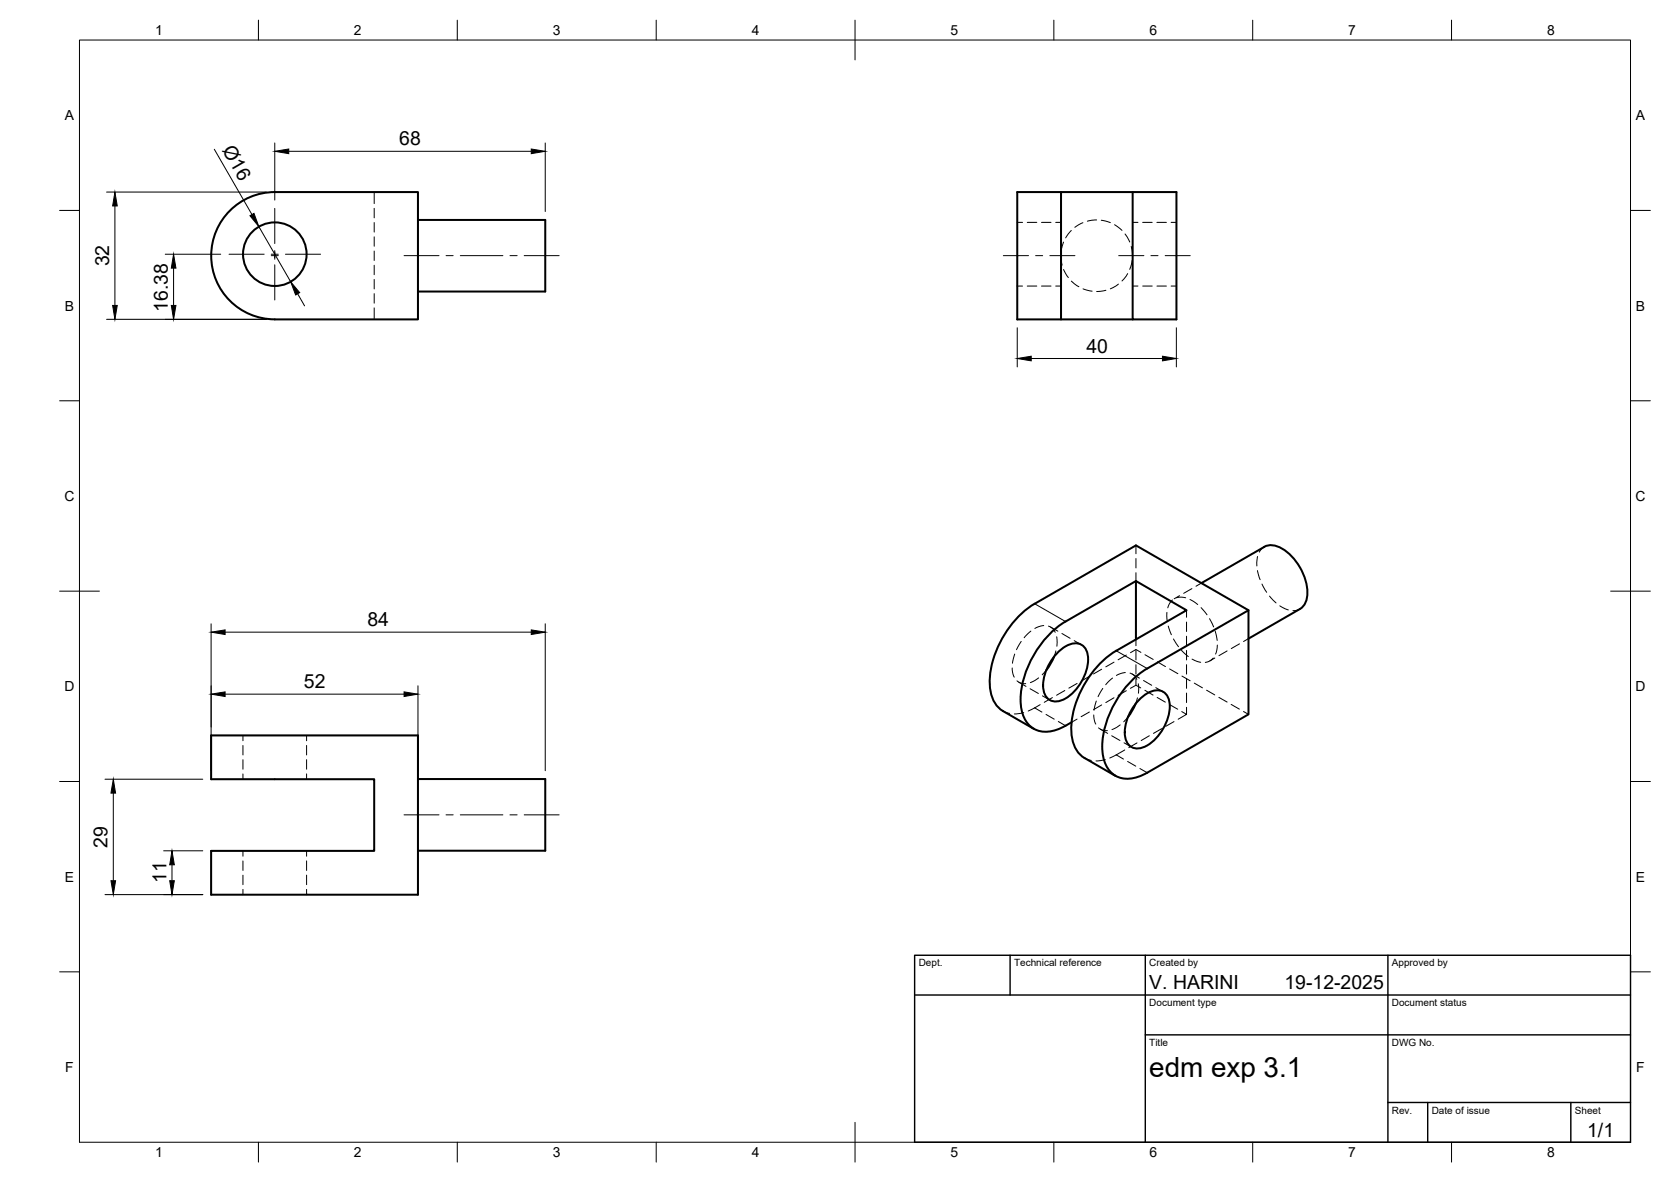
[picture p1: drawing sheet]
<svg xmlns="http://www.w3.org/2000/svg" width="420mm" height="297mm" viewBox="0 0 420 297" stroke-linecap="round" stroke-linejoin="round" font-family="sans-serif">
<!-- layer: Visible -->
<g fill="none" stroke="#000" stroke-width=".51">
<path d="M57.8 53a15.9 15.9 0 0 1 11.3-4.7h36v32l-36-.1a16 16 0 0 1-14.8-9.8 16 16 0 0 1 3.5-17.4zM105.1 55.3h32v18h-32M255.8 48.3h11v32h-11zM266.8 48.3h29v32h-11v-32M266.8 80.3h18M260.2 151.7l25.4-14.6 28.3 16.3M260.2 151.7a24.6 24.6 0 0 0-11.3 20.9 7.6 7.6 0 0 0 3.3 6.1M267.9 156.2l17.7-10.2 12.7 7.4-17.6 10.1M267.9 156.2a25 25 0 0 0-11.3 19.6 8.2 8.2 0 0 0 3.3 7.3 7.8 7.8 0 0 0 8-.7l1.5-.9M285.6 146v14.7M302.1 146.5l15.8-9.1a4.8 4.8 0 0 1 4.9 .7 13.5 13.5 0 0 1 5.8 12.3 3.8 3.8 0 0 1-1.7 2.6M326.9 153l-13 7.5"/>
<path d="M252.2 178.7l7.7 4.5M265 165l-.8 1.8-1.1 1.6M266.3 163.6a5.2 5.2 0 0 1 5.6-1.6 4.5 4.5 0 0 1 1.6 4.7 12.3 12.3 0 0 1-6.5 9.3 3.2 3.2 0 0 1-4.6-2.7 12.1 12.1 0 0 1 3.9-9.7zM280.7 163.5a24.6 24.6 0 0 0-11.3 20.9 7.6 7.6 0 0 0 3.3 6.1l7.8 4.5M285.5 176.9l-.8 1.7-1.1 1.6M286.8 175.5a5.2 5.2 0 0 1 5.7-1.7 4.5 4.5 0 0 1 1.6 4.7 12.3 12.3 0 0 1-6.6 9.3 3.2 3.2 0 0 1-4.6-2.7 12.1 12.1 0 0 1 3.9-9.6zM288.5 168a25 25 0 0 0-11.4 19.6 8.2 8.2 0 0 0 3.4 7.3 7.8 7.8 0 0 0 8-.7l25.4-14.7v-26.1l-25.4 14.6M53.1 184.8h52v40h-52v-11h41v-18h-41zM105.1 195.8h32v18h-32"/>
<circle cx="69.1" cy="63.9" r="8"/>
</g>
<!-- layer: Hidden -->
<g fill="none" stroke="#000" stroke-width=".25">
<path d="M94.1 48.3v2.9M94.1 52.4v2.3M94.1 55.9v2.4M94.1 59.5v2.4M255.8 55.9h1.3M258.3 55.9h2.4M261.9 55.9h2.4M265.5 55.9h1.3M269.4 57.9l-1.5 1.9M272.3 56l-2 1.1M275.7 55.3l-2.3 .3M276.9 55.4l2.3 .6"/>
<path d="M280.2 56.5l1.9 1.4M282.9 58.8l1.2 2M284.8 55.9h1.3M287.3 55.9h2.4M290.9 55.9h2.4M294.5 55.9h1.3M94.1 63.1v2.4M94.1 66.7v2.3M94.1 70.2v2.4M94.1 73.8v2.4M94.1 77.4v2.9M255.8 71.9h1.3"/>
<path d="M258.3 71.9h2.4M261.9 71.9h2.4M265.5 71.9h1.3M266.7 64.3l.4 2.3M267.4 60.8l-.6 2.3M267.4 67.7l1.2 2.1M269.4 70.6l1.9 1.5M272.3 72.6l2.3 .6M278.1 72.9l-2.4 .4M281.2 71.4l-2 1.2M283.5 68.8l-1.4 1.8M284.4 61.9l.3 2.4"/>
<path d="M284.7 65.4l-.6 2.3M284.8 71.9h1.3M287.3 71.9h2.4M290.9 71.9h2.4M294.5 71.9h1.3M285.6 137.1v2.1M316.2 139.9l-.2 2.3M317.9 137.4l-.8 .7-.4 .7M259.2 158.6l-1.7 1.7M262.4 157.2l-1.2 .3-1 .4M263.6 157.3l1 .5 .7 1.1M264.1 157.6l1.9 1"/>
<path d="M267 159.2l2.1 1.2M285.6 140.4v2.3M285.6 143.9v2.1M293.4 153.9l.1 2.3M293.8 157.3l.7 2.2M294.8 150.8l-.8 .9-.4 1M295.8 150.2l1.3-.1 1 .1M296.6 149.7l-1.4 .8M298.3 153.4v1.7M298.3 156.3v2.4M298.3 159.9v2.4M299.2 150.7l2 1.2"/>
<path d="M299.7 147.9l-2.1 1.2M302 152.7l1.5 1.8M302.1 146.5l-1.4 .8M304.1 155.5l1.1 2.1M305.6 158.7l.4 2.2M316.2 143.4l.6 2.3M317.3 146.8l1.2 2.1M319.2 149.8l1.6 1.7M321.8 152.2l2.1 1.1M326.9 153l-1 .4h-.8M252.2 178.7l1.7 .6M254.5 167.9l.1 1 .4 1.3"/>
<path d="M255.1 164.4l-.5 2.3M255.7 171.1l.9 .5 1.3 .2M256.2 171.4l1.8 1.1M256.8 161.2l-1.2 2.1M257.4 179.1l-2.3 .3M259 173.1l2.1 1.2M261.2 170.4l-2.1 1.1M261.5 177.1l-3 1.6M262.1 174.9l1.8 1M263.1 168.4l-1.1 1.2M264.6 175.3l-2 1.2M265.5 163.6l-.5 1.5"/>
<path d="M265.7 160v2.4M267.7 173.5l-2 1.2M270.1 161l1.8 1M270.8 171.8l-2 1.1M273.9 170l-2 1.2M273.9 178.9l-2.1 1.2M275 179.7l.1 1 .4 1.3M275.7 176.2l-.6 2.3M277 168.2l-2 1.2M277 177.2l-2 1.1M277.3 173l-1.2 2.1M279.7 170.4l-1.7 1.7"/>
<path d="M280.1 175.4l-2.1 1.2M280.1 166.4l-2.1 1.2M283 169l-1.3 .3-1 .4M283.2 164.6l-2.1 1.2M283.2 173.6l-2.1 1.2M284.1 169.1l1 .6 .8 1M284.7 169.4l1.8 1M285.6 170.6v1.6l-1.4 .8M285.6 160.7v1.6M285.6 163.5v2.3M285.6 167v2.4M285.6 172.2l1.2 .7"/>
<path d="M286 175.4l-.5 1.5M286.2 171.8v2.4M286.9 163.9l-1.3-.7-1.4 .8M287.5 171l2.1 1.2M287.9 173.5l2 1.2M287.9 164.5l2.1 1.2M290.6 172.8l1.8 1M291 175.3l2 1.2M291 166.3l2.1 1.2M294 177l2.1 1.2M294.1 168.1l2.1 1.2M295.1 160.6l1.2 1.9"/>
<path d="M297.1 163.4l1.7 1.6M297.1 178.8l1.2 .7-2.1 1.2M297.2 169.9l2.1 1.2M298.3 163.5v2.3M298.3 167v2.4M298.3 170.6v2.4M298.3 174.2v2.4M298.3 177.7v1.8M299.7 165.6l2.2 .8M300.3 171.7l2 1.2M303.4 173.4l2 1.2M305.1 165.4l-.9 .7-1.1 .4"/>
<path d="M305.5 165.4l-1.3 .7M306.1 162.1l-.5 2.3M306.5 175.2l2 1.2M308.5 163.6l-2 1.2M309.6 177l2 1.2M311.7 161.8l-2.1 1.2M312.7 178.8l1.2 .7M313.9 160.5l-1.2 .7M61.1 184.8v1.3M61.1 187.3v2.4M61.1 190.9v2.4M61.1 194.5v1.3"/>
<path d="M77.1 184.8v1.3M77.1 187.3v2.4M77.1 190.9v2.4M77.1 194.5v1.3M270.8 180.7l-1.4 .8M272.7 190.5l1.7 .6M276.2 182.9l.9 .6 1.3 .1M276.7 183.2l1.8 1.1M277.9 190.9l-2.3 .3M279.5 184.9l2.1 1.2M281.7 182.2l-2.1 1.2M282.6 186.7l1.9 1"/>
<path d="M282.8 188.5l-3.8 2M283.6 180.2l-1 1.2M285.9 186.7l-2.1 1.2M289 184.9l-2.1 1.2M292.1 183.1l-2.1 1.2M295.2 181.3l-2.1 1.2M61.1 213.8v1.4M61.1 216.4v2.3M61.1 219.9v2.4M77.1 213.8v1.4M77.1 216.4v2.3M77.1 219.9v2.4"/>
<path d="M61.1 223.5v1.3M77.1 223.5v1.3"/>
</g>
<!-- layer: Hidden Narrow -->
<path d="M260.2 177.9l1.8 1.1M263 179.5l2.1 1.2M266.1 181.3l1.8 1.1M280.7 189.7l1.8 1.1M283.5 191.4l2.1 1.1M286.6 193.1l1.9 1.1" fill="none" stroke="#000" stroke-width=".25"/>
<!-- layer: Visible Narrow -->
<path d="M260.2 151.7l7.7 4.5M280.7 163.5l7.8 4.5" fill="none" stroke="#000" stroke-width=".25"/>
<!-- layer: BORDER -->
<g fill="none" stroke="#000" stroke-width=".25">
<path d="M20 10.1h390v276.9h-390zM65 5.1v5M115 5.1v5M165 5.1v5M215 5.1v10M265 5.1v5M315 5.1v5M365 5.1v5M15 52.9h5M410 52.9h5M15 100.7h5M410 100.7h5"/>
<path d="M15 148.6h10M405 148.6h10M15 196.4h5M410 196.4h5M15 244.2h5M410 244.2h5M65 287v5M115 287v5M165 287v5M215 282.1v9.9M265 287v5M315 287v5"/>
<path d="M365 287v5"/>
</g>
<!-- layer: TITLEBLOCK -->
<path d="M230 240.1h180v46.9h-180zM230 250h180M254 240.1v9.9M288 240.1v46.9M349 240.1v46.9M288 260.1h122M349 277.1h61M359 277.1v9.9M395 277.1v9.9" fill="none" stroke="#000" stroke-width=".36"/>
<!-- layer: Smart Centers -->
<g fill="none" stroke="#000" stroke-width=".25">
<path d="M69.1 52.4v8.8M57.6 63.9h8.8M68.2 64.2h1.8M68.2 63.9h1.8M69.1 63v2.2M69.1 66.6v8.8M71.8 63.9h8.8M101.6 64.2h8.8M112.2 64.2h1.7M115.7 64.2h10.7M128.2 64.2h1.8M131.8 64.2h8.8"/>
<path d="M252.3 64.2h6.3M260.4 64.2h1.8M264 64.2h6.3M281.3 64.2h6.3M289.4 64.2h1.8M293 64.2h6.3M101.6 204.8h8.8M112.2 204.8h1.7M115.7 204.8h10.7M128.2 204.8h1.8M131.8 204.8h8.8"/>
</g>
<!-- layer: FD_Dimensions -->
<g fill="none" stroke="#000" stroke-width=".25">
<path d="M53.9 37.5l9.5 16.4M69.1 35.9v14.4M72.6 38h61M137.1 35.9v17.3M26.8 48.3h40.2M28.9 51.8v25M65.1 56.9l8 13.9M41.6 63.9h13.9M43.6 67.4v9.4M74.8 73.8l1.8 3.1M26.8 80.2h40.2M255.8 82.4v9.8"/>
<path d="M259.3 90.1h33M295.8 82.4v9.8M53.1 156.8v36.9M56.6 158.9h77M137.1 156.8v36.9M56.6 174.4h45M105.1 172.3v21.4M26.4 195.8h24.6M28.5 199.3v22M41.1 213.8h9.9M43.2 217.3v4M26.4 224.8h24.6"/>
</g>
<g fill="#000" stroke="#000" stroke-width=".25">
<path d="M69.1 38l3.5-.5v1.1zM133.6 37.5l3.5 .5-3.5 .6zM28.9 48.3l.6 3.5h-1.2zM62.8 54.2l1.1-.6 1.2 3.3zM28.3 76.8h1.2l-.6 3.4zM43.1 76.8h1.1l-.6 3.4zM43.6 63.9l.6 3.5h-1.1zM73.1 70.8l2.3 2.7-1.1 .6zM255.8 90.1l3.5-.6v1.2zM292.3 89.5l3.5 .6-3.5 .6zM53.1 158.9l3.5-.6v1.2zM133.6 158.3l3.5 .6-3.5 .6z"/>
<path d="M53.1 174.4l3.5-.5v1.1zM101.6 173.9l3.5 .5-3.5 .6zM28.5 195.8l.6 3.5h-1.2zM43.2 213.8l.6 3.5h-1.1zM27.9 221.3h1.2l-.6 3.5zM42.7 221.3h1.1l-.6 3.5z"/>
</g>
<text font-size="7" x="289" y="270.6">edm exp 3.1</text>
<g font-size="4.9">
<text x="55.8" y="37.8" transform="rotate(60 55.8 37.8)">Ø16</text>
<text x="100.4" y="36.6">68</text>
<text x="27.4" y="67" transform="rotate(-90 27.4 67)">32</text>
<text x="42.2" y="78.3" transform="rotate(-90 42.2 78.3)">16.38</text>
<text x="273.2" y="88.6">40</text>
<text x="92.4" y="157.4">84</text>
<text x="76.4" y="173">52</text>
<text x="27" y="213" transform="rotate(-90 27 213)">29</text>
<text x="41.8" y="221.9" transform="rotate(-90 41.8 221.9)">11</text>
<text x="289" y="248.5">V. HARINI</text>
<text x="323" y="248.5">19-12-2025</text>
<text x="399.1" y="285.7">1/1</text>
</g>
<g font-size="3.5">
<text x="39" y="8.8">1</text>
<text x="89" y="8.8">2</text>
<text x="139" y="8.8">3</text>
<text x="189" y="8.8">4</text>
<text x="239" y="8.8">5</text>
<text x="289" y="8.8">6</text>
<text x="339" y="8.8">7</text>
<text x="389" y="8.8">8</text>
<text x="16.3" y="30.2">A</text>
<text x="411.3" y="30.2">A</text>
<text x="16.3" y="78">B</text>
<text x="411.3" y="78">B</text>
<text x="16.2" y="125.9">C</text>
<text x="411.2" y="125.9">C</text>
<text x="16.2" y="173.7">D</text>
<text x="411.2" y="173.7">D</text>
<text x="16.3" y="221.6">E</text>
<text x="411.3" y="221.6">E</text>
<text x="16.4" y="269.4">F</text>
<text x="411.4" y="269.4">F</text>
<text x="39" y="290.8">1</text>
<text x="89" y="290.8">2</text>
<text x="139" y="290.8">3</text>
<text x="189" y="290.8">4</text>
<text x="239" y="290.8">5</text>
<text x="289" y="290.8">6</text>
<text x="339" y="290.8">7</text>
<text x="389" y="290.8">8</text>
</g>
<g font-size="2.5">
<text x="231" y="242.9">Dept.</text>
<text x="255" y="242.9">Technical reference</text>
<text x="289" y="242.9">Created by</text>
<text x="350" y="242.9">Approved by</text>
<text x="289" y="252.8">Document type</text>
<text x="350" y="252.8">Document status</text>
<text x="289" y="262.9">Title</text>
<text x="350" y="262.9">DWG No.</text>
<text x="350" y="279.9">Rev.</text>
<text x="360" y="279.9">Date of issue</text>
<text x="396" y="279.9">Sheet</text>
</g>
</svg>
